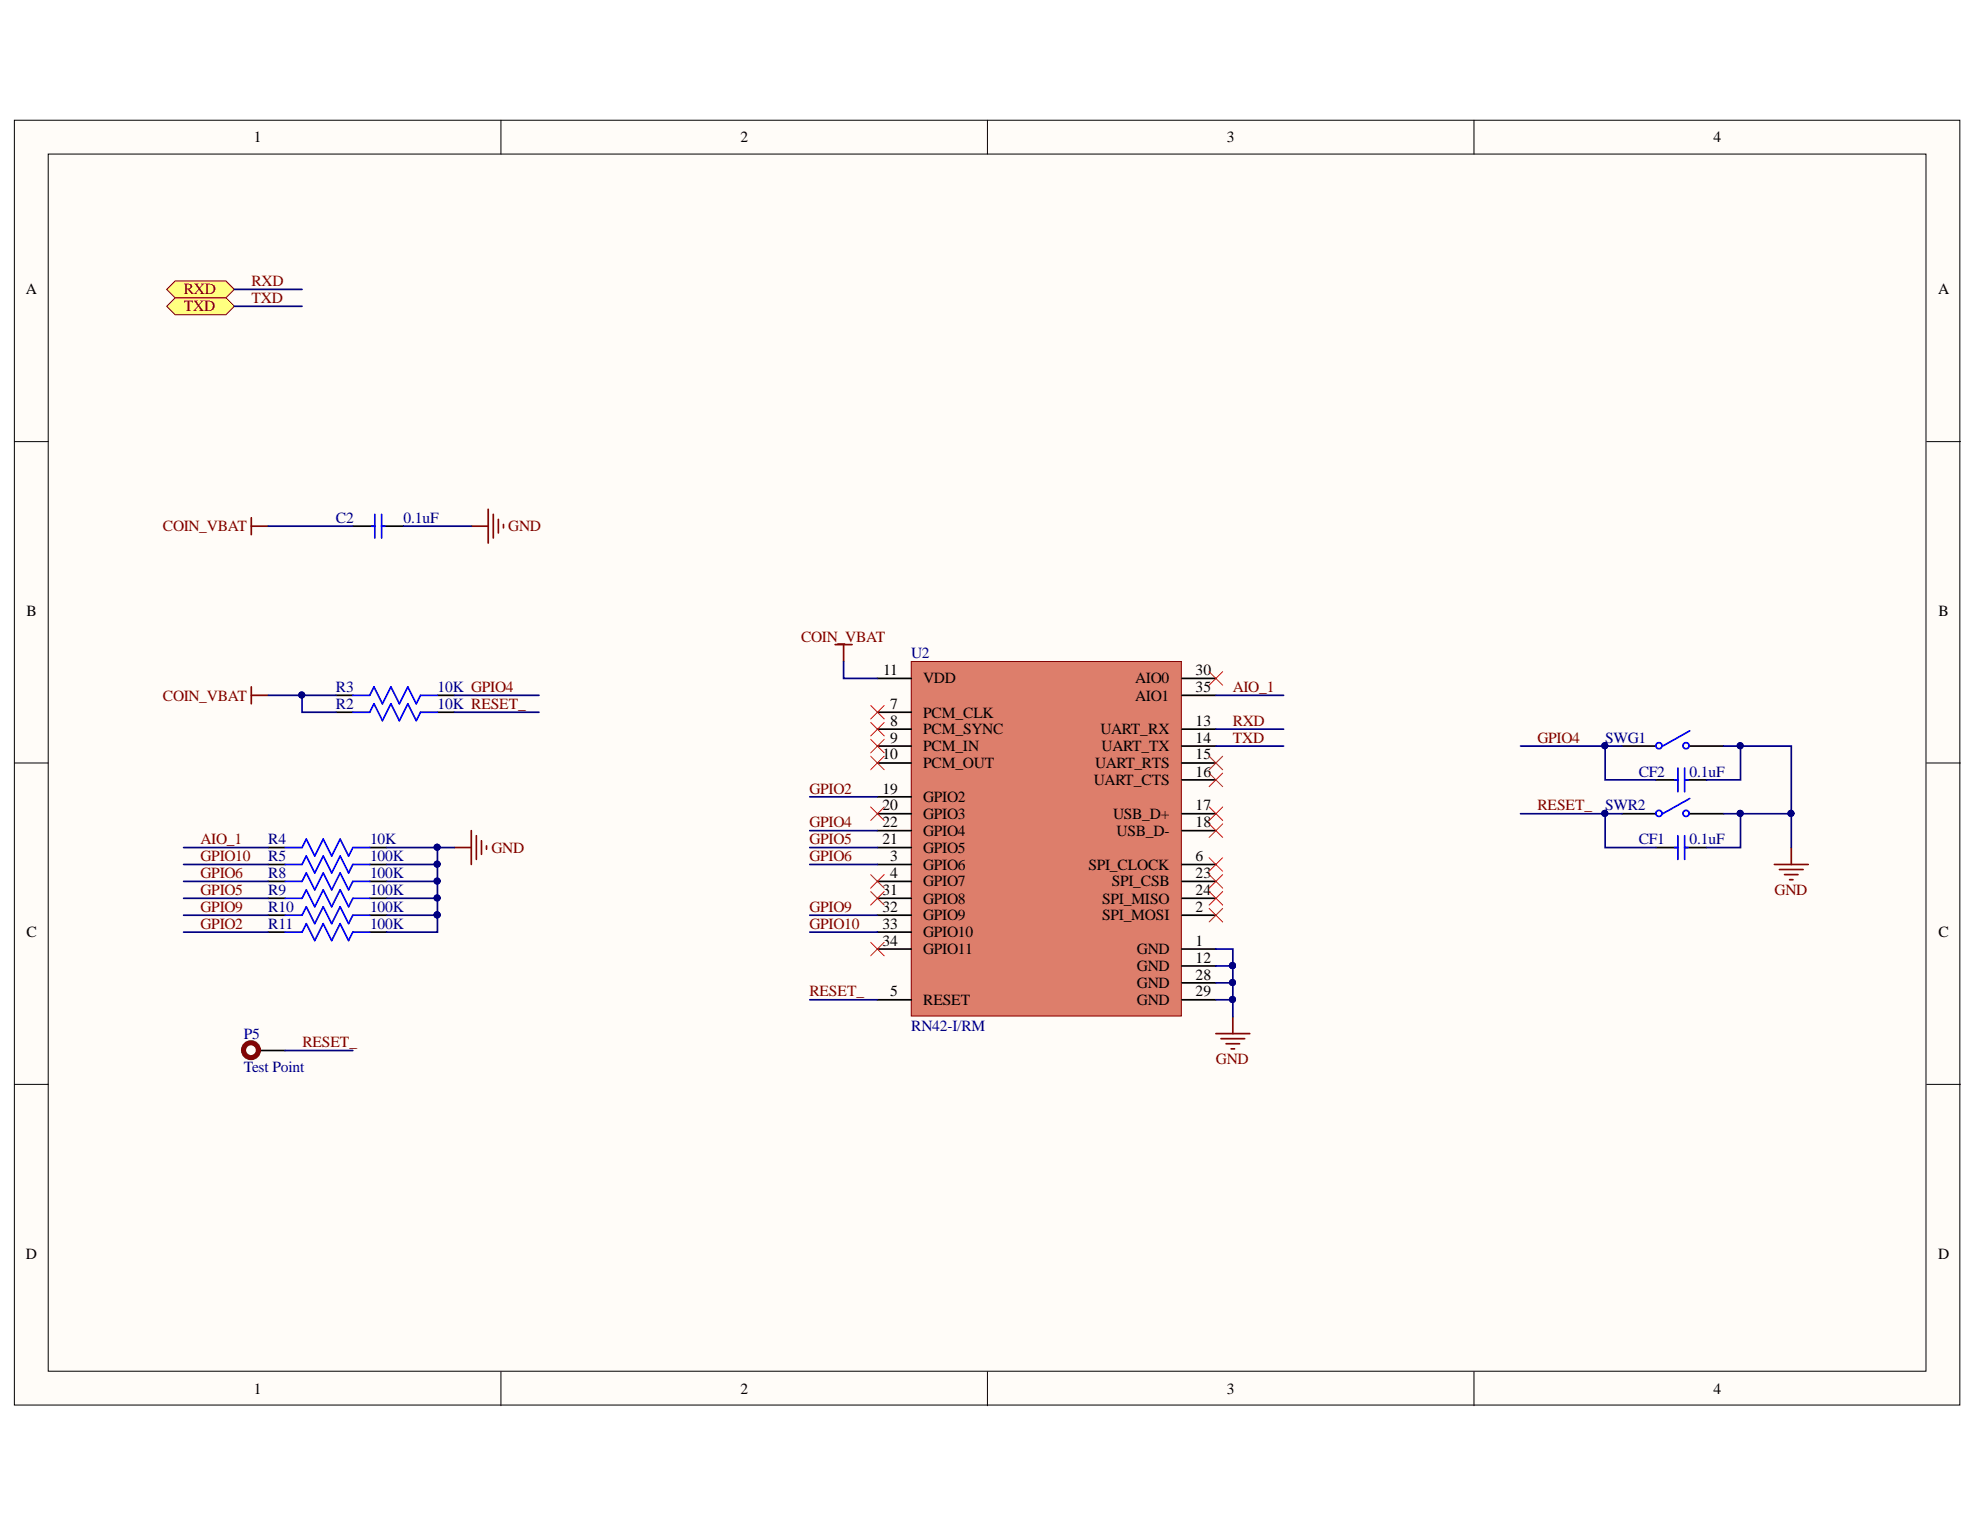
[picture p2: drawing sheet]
<svg xmlns="http://www.w3.org/2000/svg" width="279mm" height="216mm" viewBox="0 0 279 216" stroke-linecap="round" stroke-linejoin="round" font-family="sans-serif">
<g fill="#fffcf8" stroke="#000" stroke-width=".14">
<path d="M2 17h274.6v181.3h-274.6z"/>
<path d="M6.8 21.7h265v171.8h-265z"/>
</g>
<path d="M70.7 17v4.7M139.3 17v4.7M208 17v4.7M2 62.3h4.8M271.9 62.3h4.8M2 107.7h4.8M271.9 107.7h4.8M2 153h4.8M271.9 153h4.8M70.7 193.6v4.8M139.3 193.6v4.8M208 193.6v4.8" fill="none" stroke="#000" stroke-width=".14"/>
<path d="M128.6 93.3h38.1v50.1h-38.1z" fill="#dd7e6b" stroke="#800000" stroke-width=".14"/>
<g fill="none" stroke="#000" stroke-width=".24">
<path d="M123.8 95.7h4.8M166.8 95.7h4.8M166.8 98.1h4.8M123.8 100.5h4.8M123.8 102.9h4.8M123.8 105.3h4.8M123.8 107.7h4.8M123.8 114.8h4.8M123.8 117.2h4.8M123.8 112.4h4.8M123.8 119.6h4.8M166.8 102.9h4.8"/>
<path d="M166.8 105.3h4.8M166.8 107.7h4.8M166.8 110.1h4.8M166.8 114.8h4.8M166.8 117.2h4.8M123.8 133.9h4.8M123.8 129.1h4.8M123.8 122h4.8M123.8 124.4h4.8M123.8 126.8h4.8M123.8 131.5h4.8M166.8 133.9h4.8"/>
<path d="M166.8 129.1h4.8M166.8 122h4.8M166.8 124.4h4.8M166.8 136.3h4.8M166.8 126.8h4.8M166.8 138.7h4.8M123.8 141.1h4.8M166.8 141.1h4.8"/>
</g>
<path d="M117.8 91h2.4M119 91v2.3M171.6 145.9h4.8M172.3 146.6h3.3M173 147.3h1.9M173.7 148h.5M174 143.5v2.4" fill="none" stroke="#800000" stroke-width=".24"/>
<path d="M170.6 94.8l1.9 1.9M172.5 94.8l-1.9 1.9" fill="none" stroke="#f00" stroke-width=".14"/>
<g fill="#ffff80" stroke="#800000" stroke-width=".14">
<path d="M23.5 40.8l1.2-1.2h7.2l1.2 1.2-1.2 1.2h-7.2z" fill-rule="evenodd"/>
<path d="M23.5 43.2l1.2-1.2h7.2l1.2 1.2-1.2 1.2h-7.2z" fill-rule="evenodd"/>
</g>
<g fill="none" stroke="#f00" stroke-width=".14">
<path d="M122.9 99.6l1.9 1.9M124.8 99.6l-1.9 1.9M122.9 101.9l1.9 1.9M122.9 104.3l1.9 1.9M122.9 106.7l1.9 1.9M122.9 113.9l1.9 1.9M124.8 101.9l-1.9 1.9M124.8 104.3l-1.9 1.9M124.8 106.7l-1.9 1.9M124.8 113.9l-1.9 1.9M170.6 106.7l1.9 1.9M170.6 109.1l1.9 1.9"/>
<path d="M170.6 113.9l1.9 1.9M170.6 116.3l1.9 1.9M172.5 106.7l-1.9 1.9M172.5 109.1l-1.9 1.9M172.5 113.9l-1.9 1.9M172.5 116.3l-1.9 1.9M122.9 133l1.9 1.9M122.9 125.8l1.9 1.9M122.9 123.4l1.9 1.9M124.8 133l-1.9 1.9M124.8 125.8l-1.9 1.9M124.8 123.4l-1.9 1.9"/>
<path d="M170.6 121l1.9 1.9M170.6 123.4l1.9 1.9M170.6 125.8l1.9 1.9M170.6 128.2l1.9 1.9M172.5 121l-1.9 1.9M172.5 123.4l-1.9 1.9M172.5 125.8l-1.9 1.9M172.5 128.2l-1.9 1.9"/>
</g>
<g fill="none" stroke="#000" stroke-width=".24">
<path d="M49.8 74.3h3.1M53.8 74.3h3.2M47.4 98.1h2.4M61.7 98.1h2.4M37.8 119.6h2.4M47.4 100.5h2.4M52.2 119.6h2.4M61.7 100.5h2.4M228.9 105.3h4.8M228.9 114.8h4.8M233.7 119.6h3.1M233.7 110.1h3.1"/>
<path d="M237.7 119.6h3.1M237.7 110.1h3.1M238.4 105.3h4.8M238.4 114.8h4.8M37.8 122h2.4M37.8 124.4h2.4M37.8 126.8h2.4M37.8 129.1h2.4M37.8 131.5h2.4M52.2 122h2.4M52.2 124.4h2.4M52.2 126.8h2.4"/>
<path d="M52.2 129.1h2.4M52.2 131.5h2.4M36.7 148.2h3.5"/>
</g>
<g fill="none" stroke="#00f" stroke-width=".24">
<path d="M52.4 74.3h.5M52.9 72.6v3.3M53.8 72.6v3.3M53.8 74.3h.5M49.8 98.1h2.4l.6-1.2 1.2 2.4 1.2-2.4 1.2 2.4 1.1-2.4 1.2 2.4 .6-1.2h2.4M40.2 119.6h2.4l.6-1.2 1.2 2.4 1.2-2.4 1.2 2.4 1.2-2.4 1.2 2.4 .6-1.2h2.4M49.8 100.5h2.4l.6-1.2 1.2 2.4 1.2-2.4 1.2 2.4 1.1-2.4 1.2 2.4 .6-1.2h2.4M236.3 119.6h.5M236.3 110.1h.5M236.8 108.4v3.3M236.8 117.9v3.4M237.7 119.6h.5"/>
<path d="M237.7 108.4v3.3M237.7 117.9v3.4M237.7 110.1h.5M238.4 103.1l-3.8 2.2M238.4 112.7l-3.8 2.1M40.2 124.4h2.4l.6-1.2 1.2 2.4 1.2-2.4 1.2 2.4 1.2-2.4 1.2 2.4 .6-1.2h2.4M40.2 129.1h2.4l.6-1.1 1.2 2.3 1.2-2.3 1.2 2.3 1.2-2.3 1.2 2.3 .6-1.2h2.4M40.2 122h2.4l.6-1.2 1.2 2.4 1.2-2.4 1.2 2.4 1.2-2.4 1.2 2.4 .6-1.2h2.4M40.2 126.8h2.4l.6-1.2 1.2 2.4 1.2-2.4 1.2 2.4 1.2-2.4 1.2 2.4 .6-1.2h2.4M40.2 131.5h2.4l.6-1.2 1.2 2.4 1.2-2.4 1.2 2.4 1.2-2.4 1.2 2.4 .6-1.2h2.4"/>
<circle cx="234.1" cy="114.8" r=".43"/>
<circle cx="234.1" cy="105.2" r=".43"/>
<circle cx="237.9" cy="105.2" r=".43"/>
<circle cx="237.9" cy="114.8" r=".43"/>
</g>
<g fill="none" stroke="#800000" stroke-width=".24">
<path d="M35.5 73.1v2.3M35.5 74.3h2.3M66.5 74.3h2.4M68.9 71.9v4.7M69.6 72.6v3.3M70.3 73.3v1.9M71 74v.5M35.5 96.9v2.4M35.5 98.1h2.3M64.1 119.6h2.4M66.5 117.2v4.8M67.2 117.9v3.4"/>
<path d="M67.9 118.6v2M68.7 119.4v.4M252.8 119.6v2.4M250.4 122h4.8M251.1 122.7h3.3M251.8 123.4h1.9M252.5 124.1h.5"/>
</g>
<g fill="none" stroke="#000080" stroke-width=".24">
<path d="M33.1 40.8h9.5M33.1 43.2h9.5M37.8 74.3h12M57 74.3h9.5M37.8 98.1h9.6M42.6 98.1v2.4h4.8M64.1 98.1h12M119 93.3v2.4h4.8M171.6 98.1h9.5M25.9 119.6h11.9M54.6 119.6h9.5M61.7 119.6v7.2"/>
<path d="M64.1 100.5h12M114.3 112.4h9.5M114.3 119.6h9.5M114.3 117.2h9.5M171.6 102.9h9.5M171.6 105.3h9.5M214.6 105.3h14.3M214.6 114.8h14.3M226.5 114.8v4.8h7.2M226.5 105.3v4.8h7.2M243.2 105.3h9.6v9.5M243.2 114.8h9.6v4.8"/>
<path d="M245.6 114.8v4.8h-4.8M245.6 105.3v4.8h-4.8M25.9 122h11.9M25.9 129.1h11.9M25.9 124.4h11.9M25.9 126.8h11.9M25.9 131.5h11.9M54.6 126.8h7.1v2.3M54.6 122h7.1M54.6 129.1h7.1M54.6 124.4h7.1M61.7 129.1v2.4h-7.1"/>
<path d="M114.3 122h9.5M114.3 129.1h9.5M114.3 131.5h9.5M171.6 133.9h2.4v2.4M171.6 138.7h2.4v2.4h-2.4M171.6 136.3h2.4M174 136.3v2.4M40.2 148.2h9.6M114.3 141.1h9.5M174 141.1v2.4"/>
</g>
<g fill="#000080" stroke="#000080" stroke-width=".14">
<circle cx="173.9" cy="136.3" r=".43"/>
<circle cx="173.9" cy="138.6" r=".43"/>
<circle cx="173.9" cy="141" r=".43"/>
<circle cx="61.7" cy="119.6" r=".43"/>
<circle cx="61.7" cy="129.1" r=".43"/>
<circle cx="61.7" cy="126.7" r=".43"/>
<circle cx="61.7" cy="124.3" r=".43"/>
<circle cx="61.7" cy="121.9" r=".43"/>
<circle cx="245.6" cy="105.2" r=".43"/>
<circle cx="252.7" cy="114.8" r=".43"/>
<circle cx="245.6" cy="114.8" r=".43"/>
<circle cx="226.5" cy="105.2" r=".43"/>
<circle cx="226.5" cy="114.8" r=".43"/>
<circle cx="42.6" cy="98.1" r=".43"/>
</g>
<circle cx="35.4" cy="148.2" r="1.05" fill="none" stroke="#5b0f00" stroke-width=".72"/>
<g font-size="2.2">
<text x="35.8" y="20.1">1</text>
<text x="104.5" y="20.1">2</text>
<text x="173.1" y="20.1">3</text>
<text x="241.8" y="20.1">4</text>
<text x="3.6" y="41.5">A</text>
<text x="273.5" y="41.5">A</text>
<text x="3.7" y="86.9">B</text>
<text x="273.6" y="86.9">B</text>
<text x="124.6" y="95.3">11</text>
<text x="168.7" y="95.3">30</text>
<text x="125.6" y="100.1">7</text>
<text x="130.3" y="101.3">PCM_CLK</text>
<text x="130.3" y="96.4">VDD</text>
<text x="160.2" y="96.4">AIO0</text>
<text x="160.2" y="98.9">AIO1</text>
<text x="168.7" y="97.6">35</text>
<text x="124.5" y="107.2">10</text>
<text x="125.6" y="102.4">8</text>
<text x="125.6" y="104.8">9</text>
<text x="130.3" y="103.6">PCM_SYNC</text>
<text x="130.3" y="106">PCM_IN</text>
<text x="155.3" y="103.6">UART_RX</text>
<text x="155.5" y="106">UART_TX</text>
<text x="168.7" y="102.4">13</text>
<text x="168.7" y="104.8">14</text>
<text x="168.7" y="107.2">15</text>
<text x="124.5" y="112">19</text>
<text x="130.3" y="108.4">PCM_OUT</text>
<text x="130.3" y="113.2">GPIO2</text>
<text x="154.4" y="110.8">UART_CTS</text>
<text x="154.5" y="108.4">UART_RTS</text>
<text x="168.7" y="109.6">16</text>
<text x="124.5" y="114.3">20</text>
<text x="124.5" y="119.2">21</text>
<text x="124.5" y="116.7">22</text>
<text x="130.3" y="115.5">GPIO3</text>
<text x="130.3" y="118">GPIO4</text>
<text x="157.1" y="115.5">USB_D+</text>
<text x="157.6" y="118">USB_D-</text>
<text x="168.7" y="114.3">17</text>
<text x="168.7" y="116.7">18</text>
<text x="125.6" y="121.5">3</text>
<text x="125.6" y="123.9">4</text>
<text x="130.3" y="122.7">GPIO6</text>
<text x="130.3" y="125.1">GPIO7</text>
<text x="130.3" y="120.3">GPIO5</text>
<text x="153.6" y="122.7">SPI_CLOCK</text>
<text x="156.9" y="125.1">SPI_CSB</text>
<text x="168.7" y="121.5">6</text>
<text x="168.7" y="123.9">23</text>
<text x="124.5" y="126.3">31</text>
<text x="124.5" y="128.7">32</text>
<text x="124.5" y="131.1">33</text>
<text x="130.3" y="127.5">GPIO8</text>
<text x="130.3" y="129.9">GPIO9</text>
<text x="155.5" y="129.9">SPI_MOSI</text>
<text x="155.5" y="127.5">SPI_MISO</text>
<text x="168.7" y="128.7">2</text>
<text x="168.7" y="126.3">24</text>
<text x="3.7" y="132.2">C</text>
<text x="124.5" y="133.4">34</text>
<text x="130.3" y="132.2">GPIO10</text>
<text x="130.3" y="134.6">GPIO11</text>
<text x="160.4" y="134.6">GND</text>
<text x="160.4" y="137.1">GND</text>
<text x="168.7" y="133.4">1</text>
<text x="168.7" y="135.9">12</text>
<text x="273.6" y="132.2">C</text>
<text x="125.6" y="140.6">5</text>
<text x="130.3" y="141.8">RESET</text>
<text x="160.4" y="141.8">GND</text>
<text x="160.4" y="139.4">GND</text>
<text x="168.7" y="140.6">29</text>
<text x="168.7" y="138.2">28</text>
<text x="3.6" y="177.6">D</text>
<text x="273.5" y="177.6">D</text>
<text x="35.8" y="196.7">1</text>
<text x="104.5" y="196.7">2</text>
<text x="173.1" y="196.7">3</text>
<text x="241.8" y="196.7">4</text>
</g>
<g font-size="2.2" fill="#800000">
<text x="25.9" y="41.5">RXD</text>
<text x="35.5" y="40.4">RXD</text>
<text x="25.9" y="43.9">TXD</text>
<text x="35.5" y="42.7">TXD</text>
<text x="23" y="75">COIN_VBAT</text>
<text x="71.7" y="75">GND</text>
<text x="113" y="90.5">COIN_VBAT</text>
<text x="23" y="98.9">COIN_VBAT</text>
<text x="174" y="97.6">AIO_1</text>
<text x="174" y="104.8">TXD</text>
<text x="174" y="102.4">RXD</text>
<text x="217" y="104.8">GPIO4</text>
<text x="114.2" y="112">GPIO2</text>
<text x="28.3" y="119.2">AIO_1</text>
<text x="114.2" y="119.2">GPIO5</text>
<text x="114.2" y="116.7">GPIO4</text>
<text x="217" y="114.3">RESET_</text>
<text x="28.3" y="123.9">GPIO6</text>
<text x="28.3" y="121.5">GPIO10</text>
<text x="69.4" y="120.3">GND</text>
<text x="114.2" y="121.5">GPIO6</text>
<text x="28.3" y="128.7">GPIO9</text>
<text x="28.3" y="126.3">GPIO5</text>
<text x="28.3" y="131.1">GPIO2</text>
<text x="114.2" y="128.7">GPIO9</text>
<text x="114.2" y="131.1">GPIO10</text>
<text x="250.4" y="126.3">GND</text>
<text x="114.2" y="140.6">RESET_</text>
<text x="42.7" y="147.8">RESET_</text>
<text x="171.6" y="150.1">GND</text>
</g>
<g font-size="2.2" fill="#000080">
<text x="47.4" y="73.8">C2</text>
<text x="56.9" y="73.8">0.1uF</text>
<text x="128.6" y="92.9">U2</text>
<text x="47.4" y="97.6">R3</text>
<text x="47.4" y="100.1">R2</text>
<text x="61.8" y="97.6">10K GPIO4</text>
<text x="61.8" y="100.1">10K RESET_</text>
<text x="226.5" y="104.8">SWG1</text>
<text x="231.2" y="109.6">CF2</text>
<text x="238.4" y="109.6">0.1uF</text>
<text x="37.8" y="119.2">R4</text>
<text x="52.2" y="119.2">10K</text>
<text x="226.5" y="114.3">SWR2</text>
<text x="231.2" y="119.2">CF1</text>
<text x="238.4" y="119.2">0.1uF</text>
<text x="37.8" y="121.5">R5</text>
<text x="37.8" y="123.9">R8</text>
<text x="52.2" y="121.5">100K</text>
<text x="52.2" y="123.9">100K</text>
<text x="37.8" y="126.3">R9</text>
<text x="37.8" y="128.7">R10</text>
<text x="37.8" y="131.1">R11</text>
<text x="52.2" y="126.3">100K</text>
<text x="52.2" y="128.7">100K</text>
<text x="52.2" y="131.1">100K</text>
<text x="34.4" y="146.7">P5</text>
<text x="128.6" y="145.4">RN42-I/RM</text>
<text x="34.4" y="151.2">Test Point</text>
</g>
</svg>
